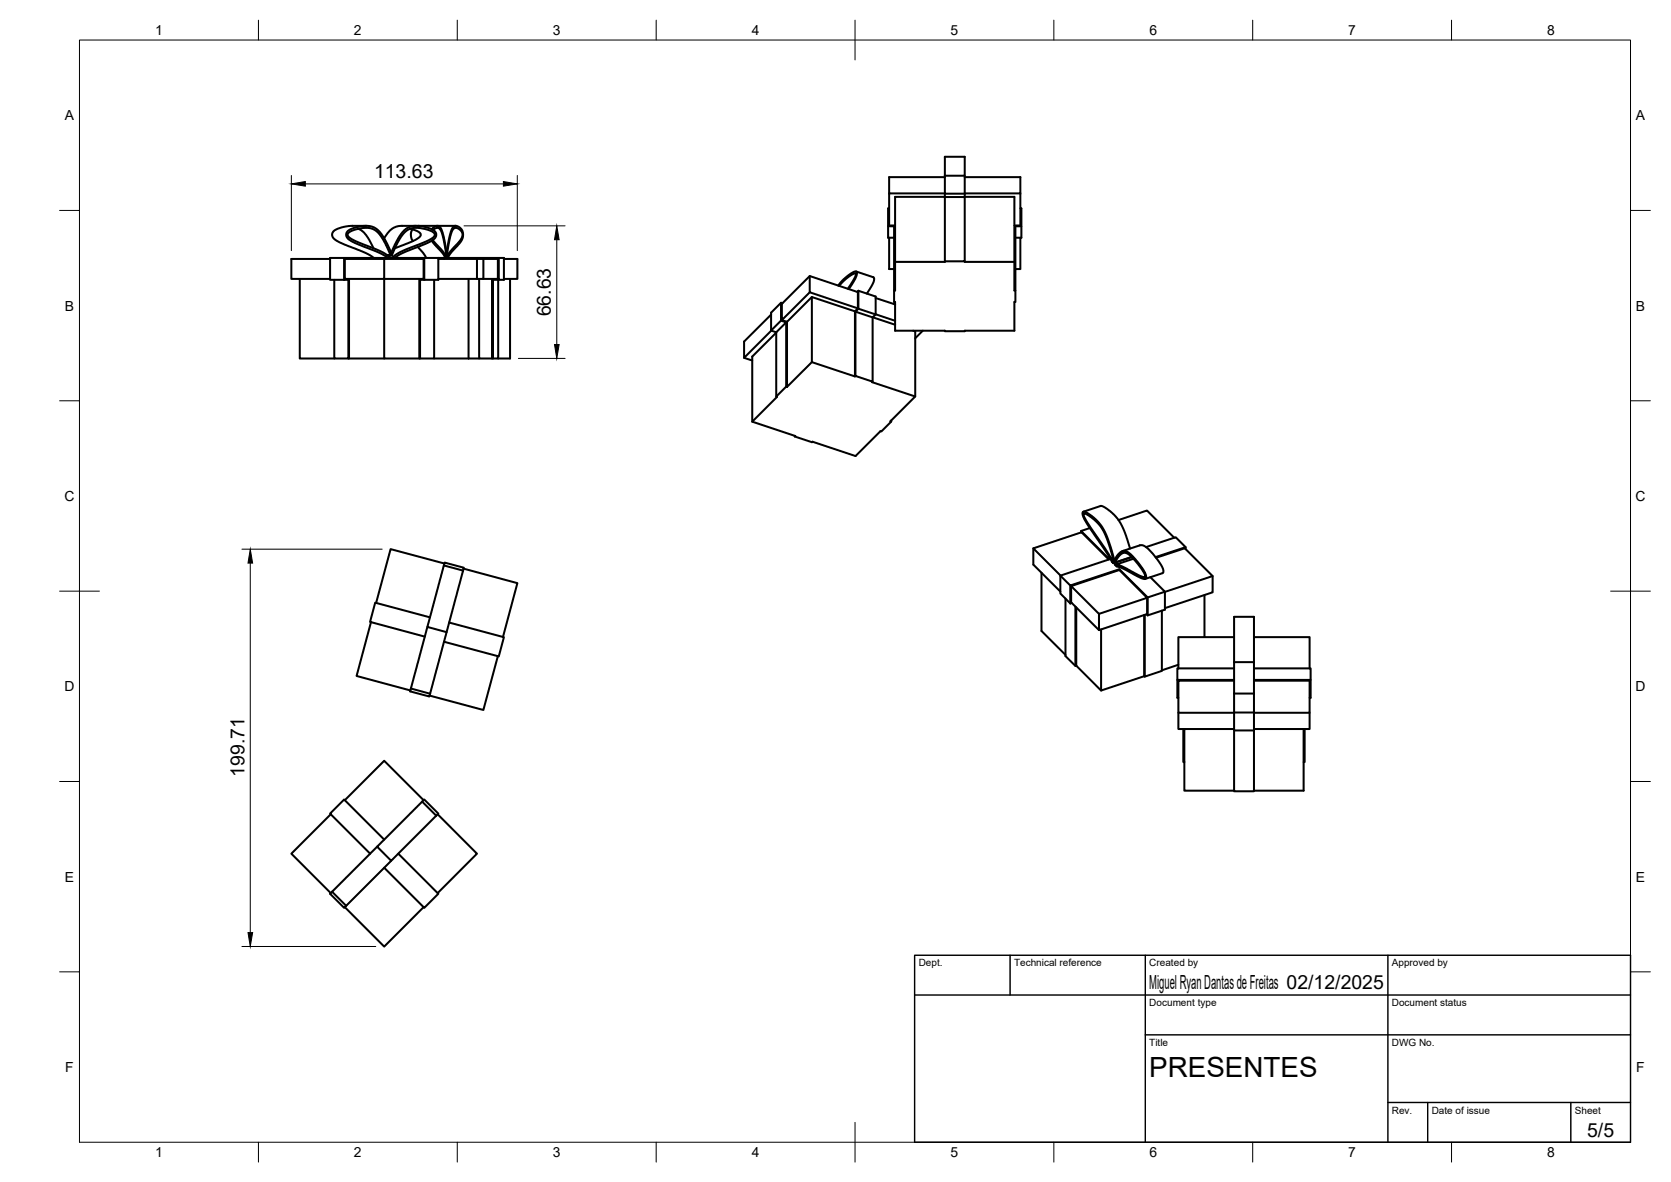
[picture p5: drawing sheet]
<svg xmlns="http://www.w3.org/2000/svg" width="420mm" height="297mm" viewBox="0 0 420 297" stroke-linecap="round" stroke-linejoin="round" font-family="sans-serif">
<!-- layer: Visible -->
<g fill="none" stroke="#000" stroke-width=".51">
<path d="M237.6 39.4h5v4.8h-5zM90.1 57.5l1.1 .7 .9 .9 1.8 3.3M92.1 56.8h-3.8l-2.3 .3-2.1 1-.4 .6v.5l.5 .8 1.3 .8 6.5 2.7 2.2 1.3M103.1 57.5l2.2 .8 .5 .6-.1 .5-1 .7-1 .6-4.4 1.7M103.7 57.6l-.3 .6-.1 1 .5 1.4M104.6 56.8h-3.7l-1.3 .2-1.4 .8-1.6 2.1M108.6 57.6l.7-.7 .6-.1 .5 .1 .4 .4 .7 2.1 .8 4.2M108.9 57.8l.6-.4 .7-.1 .7 .7 .6 1.9 .7 4.2M114.6 56.8h-9.6M223.3 56.9h1.5v16.1h.3v-7.2M223.6 52.4h-.3v7.3h1.5M223.6 59.7v7.9h1.2"/>
<path d="M223.6 48.6v8.1h1.5M237.6 44.2v4.5h5M237.6 44.5h-14v4.1h14M237.6 48.7v.8h5v-.8M237.6 49.5v16.2h5v-16.2M237.6 49.5h-12.5v16.3h12.5v-.1M242.6 44.5h14v4.1h-14M242.6 49.5h12.5v23.5h.2v-16.1h1.5M242.6 44.2v4.5M256.6 52.4h.2v7.3h-1.5M256.6 59.7v7.9h-1.3M256.6 48.6v8.1h-1.5"/>
<path d="M75.4 70.1v20h8.7M83 65.1h-9.7v5h9.7M84.1 70.3v19.8h3.5v-19.8h-1.1M86.5 64.8v5.5M87.8 70.1v20h-.2M96.6 64.8v5.3h-9.9v-5h19.8v5h-9.9v20h8.8M97.3 64.1h.9l-1.3-2.8-1.4-2.4-1.3-1.1-1.3-.5h-1.9l-2.1 .5-1.4 .9v.6l.9 .8 7.4 3.1 2.2 1.5M97.5 64.8l-2.3-1.4-7-2.9-1-.9-.2-.6 .1-.5 1.1-.9 1.8-.6 2.4-.2 1.6 .3 1 .7 .9 1 2.1 3.9a1.18 1.18 0 0 1 .2 1.4h.4a1.98 1.98 0 0 1 .4-2l1.2-2.3 1-1.5 .9-.8 1.1-.6 1.6-.1 2.3 .3 1.8 .7 .7 .8 .1 .5-.3 .7-.9 .7-7.3 3.1-2 1.2M98 64.7v.1M98 64.7l.7 .1M98.6 64.1l1-2.3 1.4-2.5 .9-1 1.2-.8 2-.2 1.7 .2 1.8 .6 .7 .7-.1 .6-.8 .7-7.5 3.1-2.2 1.5M105 62.1l1.3 1.4 .8 1.3"/>
<path d="M105.4 70.1v20h.2v-19.8h1.1M106.7 64.8v5.5h3.5v-5.5M108.6 60.5l2.7 3.1 .7 1.2M108.8 60.3l2.5 2.9 .9 1.5M109.2 70.3v19.8h-3.6M110.2 64.8h16.5v5.5h-1.3v-5.5M110.2 64.8h-27.2v5.5h3.5M110.2 65.1h9.7M111.7 64.8v.3M111.9 64.1h.3M112.2 64.7v.1M112.2 64.7l.2 .1"/>
<path d="M112.3 63.6l.6-3.4 .6-2.3 .6-1 .9-.1 .9 .7 .4 .5 .1 .8-.1 1.1-.9 1.4-2.1 2.3-.7 1.2M112.3 63.6l.1 .5h-.2M112.3 63.6l-.1 .5M112.4 64.1l.6-3.8 .6-2 .5-.9 .9-.1 1.1 .9 .2 .7-.1 .6-.7 1.2-2.4 2.6-.7 1.4M117.8 70.1v20M119.9 65.1h5.3v5h-3.7M119.9 65.1v5h-9.7M120.5 70.1v20h3.2M121.5 65.1v5h-1.6M123.7 70.1v20h.3v-19.8h1.4M125.3 70.3v19.8h-1.3M126.7 65.1h3.4v5h-3.4"/>
<path d="M128.2 70.1v20h-2.9M193.9 79.1l-6.8 6.7v4.1l2 .7M196.4 76.1v4.5M196.7 76.2l-.3-.1-2.5 2.5v4.5l2.5-2.5M203.6 73.5l-7 6.9v-4l7-7 12.1 4v4.1M203.6 69.4v4.1l12.1 4M204.1 74.6v16.4l10.9 3.6M210.8 71.8l2.1-2.3 1.6-1.1 .8-.2 .2 .6-.3 .8-1.8 3.1M211 71.8l2-1.9 1.4-1 .7-.2 .1 .3-.2 .7-1.8 2.9M215 78.2l-10.9-3.6-6.2 6.3-1.3-.5M215 78.2v16.4l.1-.1M215.1 78.3v16.2l4.3 1.4v-16.1"/>
<path d="M215.3 68.2l4.4 1.6-.1 1.1-1.6 2.9M215.7 77.5l-.7 .7M215.8 73.1v4.5l4.4 1.4M215.8 77.6l-.7 .7 4.3 1.5 .8-.8M215.8 73.1l4.4 1.4v4.5M215.8 73.1l-.2 .2M219.5 79.7l5.6 1.9M220.2 74.9l4.9 1.6M220.2 79l4.9 1.6M224.8 73v2.9h.3v7.2h12.5v.1l17.5-.1v-7.2h.2v-2.9M242.6 65.7v.1h12.5M87.8 90.1h8.8"/>
<path d="M109.2 90.1h11.3M193.9 83.1l-6.8 6.8M195.2 83.6l-6.1 6v16.4l10.9 3.6-.2 .1v-.2M195.2 83.5v16.2h.2l-6.3 6.3M196.4 80.6l1.3 .4-2.5 2.5-1.3-.4M197.7 81v16.2h.2M197.7 97.2l-2.5 2.5M197.9 80.9v16.3M204.1 91l-6.2 6.2M219.4 95.9l-.1 .1 10.8 3.6M229.6 83.1l.5 .2v16.3l-6.2 6.3h.2v-.3M232 83.1l-1.9 1.9"/>
<path d="M224.1 105.9l-2.5 2.5h-.2l-6.3 6.2-15.3-4.9M259.8 137.8v4.1l6.8 6.8M271.8 133.4v.4M272.3 128.7h.7l1.6 1 1.5 1.4 .9 1.2 1.4 2.7 1.6 4.9a.9 .9 0 0 1 .1 1.2l-1.7-5.6-1.3-2.8-1.1-1.3-1.6-1.4-1.3-.8-.6-.1 .1 .7 .6 1.2 5 7.4 1.8 3.1-6.8-10.2-.9-1.7zM272.4 128.6l4.4-1.5 1 .4 1.3 .9 1.4 1.4 1.3 1.7 1.1 2.6 1.2 3.8M274 132.7l-2.2 .7 7.2 7.2-12.4 4.1 2.5 2.4 12.4-4 7.1 7M281.2 130.7l7.2-2.4 6.9 6.8M282.2 138.5l4.4-1.5h.6l1.2 .7 1.5 1.5 2.1 2.9 .4 .9 .1 .7-.2 .3-4.3 1.5M284.5 140l-4.2 1.4M288.2 137.5l7.4-2.5 2.5 2.5-7.5 2.5M298.1 137.5v.5M93.3 156.3l-3.6 13.6 13.5 3.6"/>
<path d="M107.5 157.6l-4.2 15.4M108.1 155.1l-13.8-3.6-1.3 4.8 13.8 3.7M111.6 142.1l-4.1 15.5 4.8 1.3 4.1-15.5M111.6 142.1l.2-.7 4.8 1.3-.2 .7M111.6 142.1l4.8 1.3M111.7 141.6l-13.5-3.6-3.6 13.5M112.3 158.9l-4.2 15.4M112.9 156.4l13.8 3.7-1.3 4.9-13.7-3.7M116.6 142.9l13.5 3.6-3.6 13.6M261.9 143.9v14.7l6 6M266.6 144.7v4.4l2.5 2.5M267.9 150.4v14.5l2.5 2.5"/>
<path d="M269.1 147.1v4.5M269.3 147.3l12.2-4.1 6.9 7-12.1 4.1zM269.3 147.3v4.1l7 7M269.5 151.5l-.4 .1M270.4 152.4v15l.2-.1M270.6 152.7v14.6M276.9 158.2v15.3l10.8-3.6M278.8 140.6l-6.9-6.8-12.1 4 6.9 6.8M280.2 141l-.1 .1M280.3 141.3l-.3 .1M281.5 143.1v.1M284.3 140l-4.3 1.5"/>
<path d="M285.1 140.5l-4.7 1.5 .4 .4 1.5 .4 4.5 2.4 .9 .3 .4-.1 .1-.3-.1-.6-1-1.9-2.2-2.7-1.7-1.3-.8-.2-.9 .6-1.2 1.6v.8l.9-1.5 .7-.7 .8-.3 .7 .2 1.4 1.1 1.8 2.1 1.2 1.8 .1 .8-.4 .1-.7-.2-4.8-2.5-1.6-.4M287.7 154.6v15.3l.1 .1M288.3 154.4l.3 .3M288.4 150.2v4.1l-12.1 4.1v-4.1M289.2 145l3.7 3.7-4.3 1.4M290.7 140.2l7.2-2.4 7 7-12 3.9v4.5l-4.3 1.5v-4.6M292.1 153.5v15.1l-4.3 1.4v-15.5M302.9 149.5v10.6M304.9 144.8v4.1l-12 3.9M103.3 173l-.2 .7 4.8 1.3 .2-.7M103.3 173l4.8 1.3M125.2 164.9l-3.7 13.5-13.5-3.6"/>
<path d="M270.6 167.3l6.3 6.2M296 170.9v4.5h.3M296.3 179.1v4.1h14M296.3 167.1l-4.2 1.4M310.3 166.4v-11.4h5v11.4M310.3 166.4v7.9M310.3 168h-14.3v2.9h14.3M310.3 171.1h-14v8h14M310.3 160.1h-14v7.9M310.3 179.1v4.5h5M310.3 174.3v4.8M310.3 166.4h5"/>
<path d="M310.3 174.3h5M315.3 166.4v7.9M315.3 174.3v4.8h-5M315.3 168h14.2v2.9h-14.2M315.3 171.1h14v8h-14M315.3 160.1h14v7.9M315.3 179.1v4.5M329.3 179.1v4.1h-14M329.5 170.9v4.5h-.2M297.5 183.2v8.3h.3M297.8 183.2v15.5h12.5M310.3 183.6v15.2h5v-15.2"/>
<path d="M327.8 183.2v15.5h-12.5M328 183.2v8.3h-.2M83.2 204.6l-9.9 9.9 9.9 9.9M86.7 201.1l9.9-9.9 9.9 9.9M94.8 212.8l-11.3 11.3M96.6 211l-10.1-10.1-3.5 3.6 10.1 10M98.4 216.3l-11.4 11.3M100.1 214.5l10.1 10.1-3.5 3.5-10.1-10M106.2 201.5l-11.4 11.3 3.6 3.5 11.3-11.3M106.2 201.5l.5-.6 3.5 3.6-.5 .5M106.2 201.5l3.5 3.5M110 204.6l9.9 9.9-9.9 9.9"/>
<path d="M83.5 224.1l-.5 .5 3.5 3.5 .5-.5M83.5 224.1l3.5 3.5M86.7 228l9.9 9.9 9.9-9.9"/>
</g>
<!-- layer: BORDER -->
<g fill="none" stroke="#000" stroke-width=".25">
<path d="M20 10.1h390v276.9h-390zM65 5.1v5M115 5.1v5M165 5.1v5M215 5.1v10M265 5.1v5M315 5.1v5M365 5.1v5M15 52.9h5M410 52.9h5M15 100.7h5M410 100.7h5"/>
<path d="M15 148.6h10M405 148.6h10M15 196.4h5M410 196.4h5M15 244.2h5M410 244.2h5M65 287v5M115 287v5M165 287v5M215 282.1v9.9M265 287v5M315 287v5"/>
<path d="M365 287v5"/>
</g>
<!-- layer: TITLEBLOCK -->
<path d="M230 240.1h180v46.9h-180zM230 250h180M254 240.1v9.9M288 240.1v46.9M349 240.1v46.9M288 260.1h122M349 277.1h61M359 277.1v9.9M395 277.1v9.9" fill="none" stroke="#000" stroke-width=".36"/>
<!-- layer: FD_Dimensions -->
<path d="M73.3 44.1v18.9M76.8 46.2h49.8M116.7 56.8h25.4M130.1 44.1v18.9M140 60.2v26.4M130.3 90.1h11.8M60.8 138h35.3M62.9 141.5v92.9M60.8 237.9h33.7" fill="none" stroke="#000" stroke-width=".25"/>
<path d="M73.3 46.2l3.5-.6v1.2zM126.6 45.6l3.5 .6-3.5 .6zM140 56.8l.6 3.4h-1.2zM139.4 86.6h1.2l-.6 3.5zM62.9 138l.6 3.5h-1.1zM62.4 234.4h1.1l-.6 3.5z" fill="#000" stroke="#000" stroke-width=".25"/>
<text font-size="7" x="289" y="270.6">PRESENTES</text>
<g font-size="4.9">
<text x="94" y="44.8">113.63</text>
<text x="138.5" y="79.5" transform="rotate(-90 138.5 79.5)">66.63</text>
<text x="61.5" y="195.2" transform="rotate(-90 61.5 195.2)">199.71</text>
<text x="289" y="248.5">Miguel Ryan Dantas de Freitas 02/12/2025</text>
<text x="399.1" y="285.7">5/5</text>
</g>
<g font-size="3.5">
<text x="39" y="8.8">1</text>
<text x="89" y="8.8">2</text>
<text x="139" y="8.8">3</text>
<text x="189" y="8.8">4</text>
<text x="239" y="8.8">5</text>
<text x="289" y="8.8">6</text>
<text x="339" y="8.8">7</text>
<text x="389" y="8.8">8</text>
<text x="16.3" y="30.2">A</text>
<text x="411.3" y="30.2">A</text>
<text x="16.3" y="78">B</text>
<text x="411.3" y="78">B</text>
<text x="16.2" y="125.9">C</text>
<text x="411.2" y="125.9">C</text>
<text x="16.2" y="173.7">D</text>
<text x="411.2" y="173.7">D</text>
<text x="16.3" y="221.6">E</text>
<text x="411.3" y="221.6">E</text>
<text x="16.4" y="269.4">F</text>
<text x="411.4" y="269.4">F</text>
<text x="39" y="290.8">1</text>
<text x="89" y="290.8">2</text>
<text x="139" y="290.8">3</text>
<text x="189" y="290.8">4</text>
<text x="239" y="290.8">5</text>
<text x="289" y="290.8">6</text>
<text x="339" y="290.8">7</text>
<text x="389" y="290.8">8</text>
</g>
<g font-size="2.5">
<text x="231" y="242.9">Dept.</text>
<text x="255" y="242.9">Technical reference</text>
<text x="289" y="242.9">Created by</text>
<text x="350" y="242.9">Approved by</text>
<text x="289" y="252.8">Document type</text>
<text x="350" y="252.8">Document status</text>
<text x="289" y="262.9">Title</text>
<text x="350" y="262.9">DWG No.</text>
<text x="350" y="279.9">Rev.</text>
<text x="360" y="279.9">Date of issue</text>
<text x="396" y="279.9">Sheet</text>
</g>
</svg>
